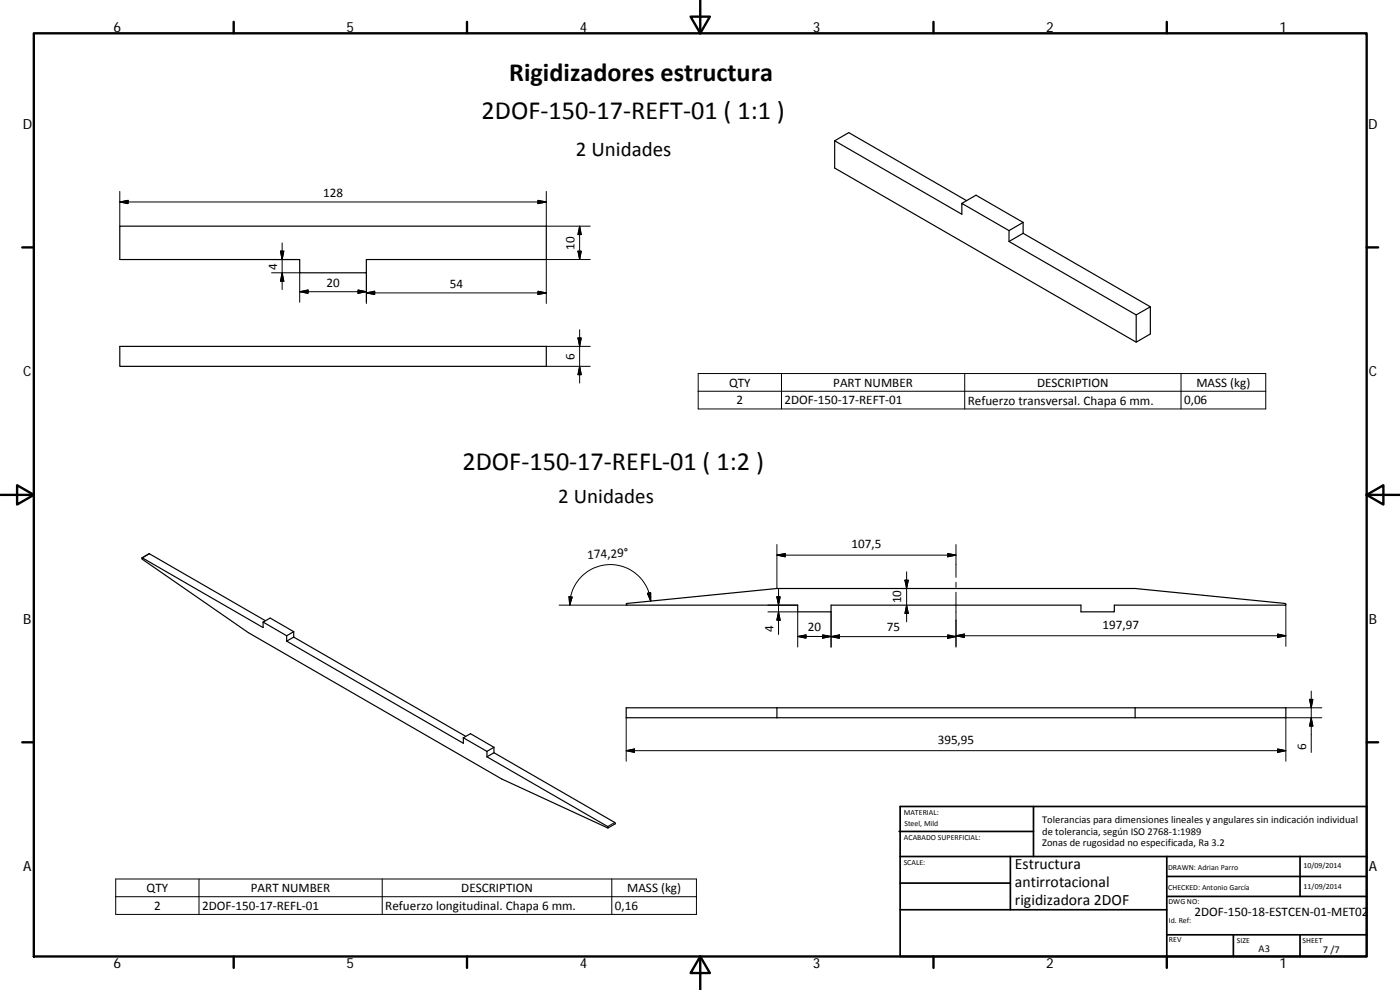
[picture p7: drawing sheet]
<svg xmlns="http://www.w3.org/2000/svg" width="420mm" height="297mm" viewBox="0 0 420 297" stroke-linecap="round" stroke-linejoin="round" font-family="sans-serif">
<g fill="none" stroke="#000" stroke-width=".36">
<path d="M250.5 42.2l38.2 22.1v-3.3l14.1 8.2M250.5 42.2l4.2-2.4 35.4 20.4M250.5 42.2v8.2l90.5 52.3M36 67.9h127.9v10h-54v4h-20v-4h-53.9zM288.7 61l4.2-2.4 14.2 8.1M302.8 69.2v3.3M307.1 70l38.1 22.1-4.2 2.4-38.2-22M307.1 66.7v3.3M307.1 66.7l-4.3 2.5M307.1 70l-4.3 2.5M345.2 92.1v8.1l-4.2 2.5v-8.2M36 103.9h127.9v6h-127.9z"/>
<path d="M42.6 167.4l2.2-1.2 34.9 20M79 186.6v1.7l-36.4-20.9 .1 .4 31.8 22 76.1 43.9 31.9 14.7-.1-.4-36.3-20.9M79 186.6l2.1-1.2 7 4.1M79 186.6l7 4.2M86 190.8v1.6M86 192.4l53.1 30.6v-1.6M88.1 191.2l-2.1 1.2M88.1 189.5v1.7M88.1 189.5l-2.1 1.3M88.1 191.2l51.7 29.7M188 181.2l45.2-4.6h107.5l45 4.5 .2 .3-.3 .2h-51.2v2h-10v-2h-75v2h-10v-2h-51.2zM187.9 212.4h198v2.9h-198z"/>
<path d="M233.2 212.4v2.9M340.7 212.4v2.9M139.1 221.4l2.1-1.3 7 4.1M139.1 221.4l7 4M146.1 225.4v1.7M148.2 224.2l-2.1 1.2M148.2 225.8l-2.1 1.3M148.2 224.2v1.6M148.2 225.8l36.4 21v.4l-2.1 1.2"/>
</g>
<g fill="none" stroke="#000" stroke-width=".3">
<path d="M36 57.4v10.5M163.9 57.4v10.5h13.2M36 60.6l2.4-.5v1zM36 60.6h127.9M81.5 77.9h8.4M84.2 75.4h1l-.5 2.5zM84.7 72.9v14M161.4 60.1l2.5 .5-2.5 .5zM173.4 75.4h1l-.4 2.5zM174 67.9v10M174 67.9l.4 2.5h-1zM177.1 77.9h-13.2v13.2"/>
<path d="M81.5 81.9h8.4v8.8M84.7 81.9l.5 2.5h-1zM89.9 87.5l2.5-.5v1zM89.9 87.5h20M107.5 87l2.4 .5-2.4 .5zM109.9 87.9l2.5-.5v1zM109.9 87.9h54M109.9 81.9v9.2M161.4 87.4l2.5 .5-2.5 .5zM174 98.9v16M163.9 109.9h13.2M163.9 103.9h13.2"/>
<path d="M173.4 101.4h1l-.4 2.5zM174 109.9l.4 2.5h-1zM209.5 112.1h170.4v10.6h-170.4zM209.5 117.4h170.4M234.5 112.1v10.6M289.5 112.1v10.6M354.4 112.1v10.6M44.8 166.2l-2.1 1.2M170.8 179l.9 .1-.7 2.5zM194.3 178l1-.2v2.6zM233.1 179.1h1l-.5 2.5zM233.2 163.4v13.2"/>
<path d="M233.2 166.6l2.5-.5v1zM233.2 166.6h53.7M233.6 176.6v13.8M271.6 174.1h1l-.5 2.5zM272.1 171.6v15M284.4 166.1l2.5 .5-2.5 .5zM286.9 163.4v9.8M286.9 174.7v1.5M286.9 177.7v16.5M167.8 181.6h20.4M195.3 180.4a12.3 12.3 0 0 0-4.8-8.6 12.2 12.2 0 0 0-19.3 7.3l-.2 2.5M230.5 183.6h8.9v10.5"/>
<path d="M230.5 181.6h8.9M233.6 183.6l.5 2.5h-1zM239.4 191l2.5-.5v1zM239.4 191h10M246.9 190.5l2.5 .5-2.5 .5zM249.4 183.6v10.6M249.4 191l2.5-.5v1zM249.4 191h37.5M272.1 181.6l.5 2.5h-1zM284.4 190.5l2.5 .5-2.5 .5zM286.9 190.8l2.5-.6v1.1zM286.9 190.8h99"/>
<path d="M383.4 190.2l2.5 .6-2.5 .5zM385.9 181.3v12.6M187.9 215.3v13.1M385.9 212.4h10.8M393 209.8h1l-.5 2.6zM393.5 207.3v18.5M393.5 215.3l.5 2.5h-1zM396.7 215.3h-10.8v13.1M187.9 225.2l2.5-.5v1zM187.9 225.2h198M383.4 224.7l2.5 .5-2.5 .5zM184.5 246.8l-2.1 1.2"/>
<path d="M34.7 263.7h174.3v10.7h-174.3zM34.7 269h174.3M59.7 263.7v10.7M114.7 263.7v10.7M183.6 263.7v10.7"/>
</g>
<g fill="none" stroke="#000" stroke-width=".71">
<path d="M10.1 10h400.1v277h-400.1zM70.1 6.6v3.4M140.2 6.6v3.4M207.3 5h5.8l-2.9 5zM210.2 0v10M280.2 6.6v3.4M350.2 6.6v3.4M6.7 74.2h3.4M410.2 74.2h3.4M.2 148.5h9.9M5.1 145.6l5 2.9-5 2.9zM410.2 148.5l5-2.9v5.8z"/>
<path d="M410.2 148.5h9.9M6.7 222.7h3.4M410.2 222.7h3.4M70.1 287v3.4M140.2 287v3.4M210.2 287l2.9 5h-5.8zM210.2 287v10M280.2 287v3.4M350.2 287v3.4"/>
</g>
<g fill="none" stroke="#000" stroke-width=".51">
<path d="M269.8 249.5h40.4M270.1 257h140.1M270.1 242h140.1v45h-140.1zM303.2 257v16M310.2 242v15M350.2 257v30M390.2 257v12M270.1 273h80.1M270.1 265h33.1M350.2 269h60M350.2 263h60M350.2 280.5h60"/>
<path d="M370.2 280.5v6.5M390.2 280.5v6.5"/>
</g>
<g fill="#000" stroke="#000" stroke-width=".3">
<path d="M36 60.6l2.4-.5v1zM84.2 75.4h1l-.5 2.5zM161.4 60.1l2.5 .5-2.5 .5zM173.4 75.4h1l-.4 2.5zM174 67.9l.4 2.5h-1zM84.7 81.9l.5 2.5h-1zM89.9 87.5l2.5-.5v1zM107.5 87l2.4 .5-2.4 .5zM109.9 87.9l2.5-.5v1zM161.4 87.4l2.5 .5-2.5 .5zM173.4 101.4h1l-.4 2.5zM174 109.9l.4 2.5h-1z"/>
<path d="M170.8 179l.9 .1-.7 2.5zM194.3 178l1-.2v2.6zM233.1 179.1h1l-.5 2.5zM233.2 166.6l2.5-.5v1zM271.6 174.1h1l-.5 2.5zM284.4 166.1l2.5 .5-2.5 .5zM233.6 183.6l.5 2.5h-1zM239.4 191l2.5-.5v1zM246.9 190.5l2.5 .5-2.5 .5zM249.4 191l2.5-.5v1zM272.1 181.6l.5 2.5h-1zM284.4 190.5l2.5 .5-2.5 .5z"/>
<path d="M286.9 190.8l2.5-.6v1.1zM383.4 190.2l2.5 .6-2.5 .5zM393 209.8h1l-.5 2.6zM393.5 215.3l.5 2.5h-1zM187.9 225.2l2.5-.5v1zM383.4 224.7l2.5 .5-2.5 .5z"/>
</g>
<g font-size="7.9">
<text x="152.9" y="24.2">Rigidizadores estructura</text>
<text x="144.5" y="35.8">2DOF‐150‐17‐REFT‐01 ( 1:1 )</text>
<text x="138.8" y="141.1">2DOF‐150‐17‐REFL‐01 ( 1:2 )</text>
</g>
<g font-size="6.3">
<text x="172.9" y="46.8">2 Unidades</text>
<text x="167.5" y="150.8">2 Unidades</text>
</g>
<g font-size="4.7">
<text x="304.6" y="260.7">Estructura</text>
<text x="304.6" y="266">antirrotacional</text>
<text x="304.6" y="271.5">rigidizadora 2DOF</text>
</g>
<g font-size="4.2">
<text x="34" y="9.6">6</text>
<text x="104" y="9.6">5</text>
<text x="174" y="9.6">4</text>
<text x="244" y="9.6">3</text>
<text x="314" y="9.6">2</text>
<text x="384" y="9.6">1</text>
<text x="6.8" y="38.7">D</text>
<text x="410.6" y="38.7">D</text>
<text x="7" y="112.9">C</text>
<text x="410.8" y="112.9">C</text>
<text x="7" y="187.1">B</text>
<text x="410.8" y="187.1">B</text>
<text x="7" y="261.3">A</text>
<text x="410.8" y="261.3">A</text>
<text x="34" y="290.4">6</text>
<text x="104" y="290.4">5</text>
<text x="174" y="290.4">4</text>
<text x="244" y="290.4">3</text>
<text x="314" y="290.4">2</text>
<text x="384" y="290.4">1</text>
</g>
<g font-size="3.9">
<text x="97" y="59.1">128</text>
<text x="172.4" y="74.9" transform="rotate(-90 172.4 74.9)">10</text>
<text x="83.2" y="80.9" transform="rotate(-90 83.2 80.9)">4</text>
<text x="97.9" y="86">20</text>
<text x="135" y="86.3">54</text>
<text x="172.4" y="107.9" transform="rotate(-90 172.4 107.9)">6</text>
<text x="218.8" y="116">QTY</text>
<text x="250.1" y="116">PART NUMBER</text>
<text x="311.2" y="116">DESCRIPTION</text>
<text x="359.1" y="116.1">MASS (kg)</text>
<text x="221" y="121.3">2</text>
<text x="235.4" y="121.3">2DOF‐150‐17‐REFT‐01</text>
<text x="290.4" y="121.4">Refuerzo transversal. Chapa 6 mm.</text>
<text x="355.3" y="121.3">0,06</text>
<text x="176.3" y="167.6" transform="rotate(-3 176.3 167.6)">174,29°</text>
<text x="255.5" y="164.5">107,5</text>
<text x="270.5" y="181" transform="rotate(-90 270.5 181)">10</text>
<text x="232.1" y="189.6" transform="rotate(-90 232.1 189.6)">4</text>
<text x="242.4" y="189.4">20</text>
<text x="266.2" y="189.4">75</text>
<text x="330.9" y="188.7">197,97</text>
<text x="281.4" y="223.2">395,95</text>
<text x="392" y="225" transform="rotate(-90 392 225)">6</text>
<text x="44" y="267.7">QTY</text>
<text x="75.3" y="267.6">PART NUMBER</text>
<text x="138.4" y="267.7">DESCRIPTION</text>
<text x="188.2" y="267.8">MASS (kg)</text>
<text x="46.2" y="273">2</text>
<text x="60.6" y="273">2DOF‐150‐17‐REFL‐01</text>
<text x="115.6" y="273">Refuerzo longitudinal. Chapa 6 mm.</text>
<text x="184.5" y="273">0,16</text>
<text x="358.5" y="274.9">2DOF‐150‐18‐ESTCEN‐01‐MET02</text>
</g>
<g font-size="3.1">
<text x="312.8" y="246.8">Tolerancias para dimensiones lineales y angulares sin indicación individual</text>
<text x="312.8" y="250.4">de tolerancia, según ISO 2768‐1:1989</text>
<text x="312.8" y="254">Zonas de rugosidad no especificada, Ra 3.2</text>
<text x="377.7" y="285.6">A3</text>
<text x="397" y="285.9">7 /7</text>
</g>
<g font-size="2.4">
<text x="271.2" y="244.4">MATERIAL:</text>
<text x="271.3" y="251.9">ACABADO SUPERFICIAL:</text>
<text x="271.4" y="247.9">Steel, Mild</text>
<text x="271.2" y="259.7">SCALE:</text>
<text x="350.6" y="260.9">DRAWN: Adrian Parro</text>
<text x="391.2" y="260.6">10/09/2014</text>
<text x="350.6" y="267">CHECKED: Antonio García</text>
<text x="391.2" y="266.6">11/09/2014</text>
<text x="350.7" y="271.4">DWG NO:</text>
<text x="350.8" y="276.8">Id. Ref:</text>
<text x="350.8" y="282.8">REV</text>
<text x="371.2" y="282.9">SIZE</text>
<text x="390.9" y="282.9">SHEET</text>
</g>
</svg>
